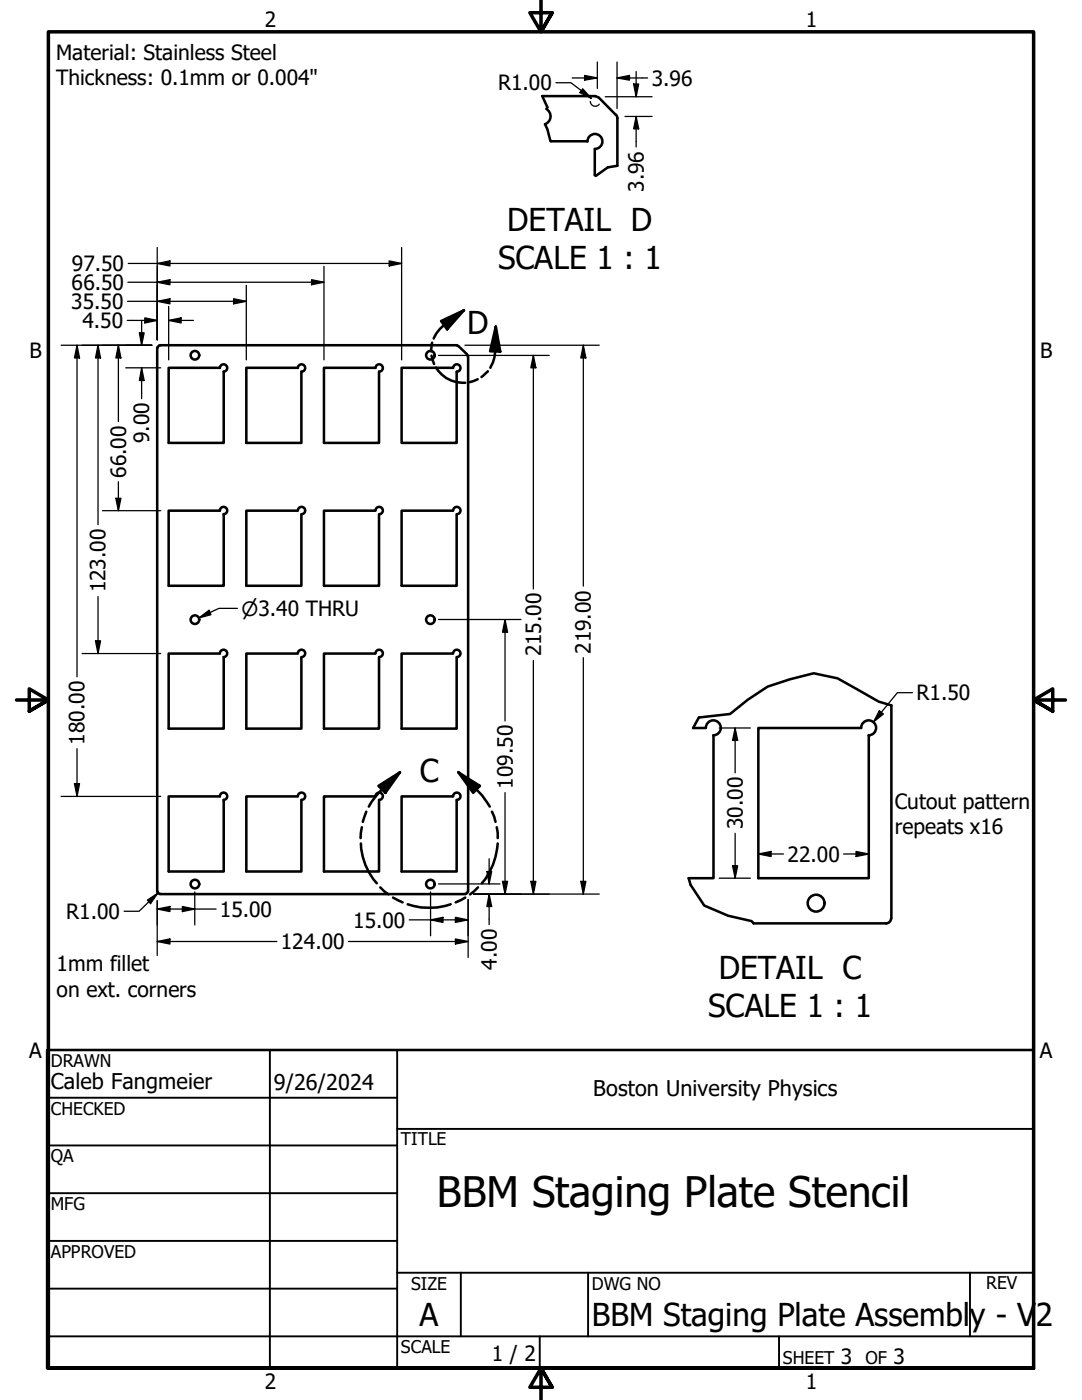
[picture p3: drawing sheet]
<svg xmlns="http://www.w3.org/2000/svg" width="216mm" height="279mm" viewBox="0 0 216 279" stroke-linecap="round" stroke-linejoin="round" font-family="sans-serif">
<!-- layer: Visible (ANSI) -->
<g fill="none" stroke="#000" stroke-width=".51">
<path d="M108.2 19.2h10.6M118.8 19.2l.7 .3M119.5 19.5l3.4 3.4M109 21.8a1.68 1.68 0 0 1 .8 1.6 1.68 1.68 0 0 1-1.1 1.4M109.9 28.2h7.3M117.2 28.2a1.49 1.49 0 0 1 1.5-1.5 1.49 1.49 0 0 1 1.5 1.5 1.49 1.49 0 0 1-1.5 1.5M118.7 29.7v5.2M122.9 22.9l.3 .7M123.2 23.6v9.5M31.4 69.4v108.5M31.9 68.9h59.3M31.9 69l-.4 .2-.1 .2"/>
<path d="M44.6 74.2a.73 .73 0 0 0 .7-.8 .73 .73 0 0 0-.7-.7 .73 .73 0 0 0-.7 .7h-10.2v15h10.9v-14.2M59.4 73.4h-10.3v15h11v-14.2M59.4 73.4a.73 .73 0 0 1 .8-.7 .73 .73 0 0 1 .7 .7 .73 .73 0 0 1-.7 .8M74.9 73.4h-10.3v15h11v-14.2M74.9 73.4a.73 .73 0 0 1 .8-.7 .73 .73 0 0 1 .7 .7 .73 .73 0 0 1-.7 .8M90.4 73.4h-10.3v15h11v-14.2a.73 .73 0 0 0 .8-.7 .73 .73 0 0 0-.7-.8 .73 .73 0 0 0-.8 .7M91.2 69l.3 .1 1.7 1.6M93.2 70.8l.1 .4M93.4 71.1v106.8M43.9 101.9a.73 .73 0 0 1 .7-.7 .73 .73 0 0 1 .7 .7 .73 .73 0 0 1-.7 .7M43.9 101.9h-10.2v15h10.9v-14.2M59.4 101.9h-10.3v15h11v-14.2"/>
<path d="M59.4 101.9a.73 .73 0 0 1 .8-.7 .73 .73 0 0 1 .7 .7 .73 .73 0 0 1-.7 .7M74.9 101.9h-10.3v15h11v-14.2M74.9 101.9a.73 .73 0 0 1 .8-.7 .73 .73 0 0 1 .7 .7 .73 .73 0 0 1-.7 .7M90.4 101.9h-10.3v15h11v-14.2M90.4 101.9a.73 .73 0 0 1 .8-.7 .73 .73 0 0 1 .7 .7 .73 .73 0 0 1-.7 .7M43.9 130.4a.73 .73 0 0 1 .7-.7 .73 .73 0 0 1 .7 .7 .73 .73 0 0 1-.7 .7M43.9 130.4h-10.2v15h10.9v-14.2M59.4 130.4h-10.3v15h11v-14.2M59.4 130.4a.73 .73 0 0 1 .8-.7 .73 .73 0 0 1 .7 .7 .73 .73 0 0 1-.7 .7M74.9 130.4h-10.3v15h11v-14.2M74.9 130.4a.73 .73 0 0 1 .8-.7 .73 .73 0 0 1 .7 .7 .73 .73 0 0 1-.7 .7M90.4 130.4h-10.3v15h11v-14.2"/>
<path d="M90.4 130.4a.73 .73 0 0 1 .8-.7 .73 .73 0 0 1 .7 .7 .73 .73 0 0 1-.7 .7M44.6 159.6v14.3h-10.9v-15h10.2a.73 .73 0 0 1 .7-.7 .73 .73 0 0 1 .7 .7 .73 .73 0 0 1-.7 .7M59.4 158.9h-10.3v15h11v-14.3M59.4 158.9a.73 .73 0 0 1 .8-.7 .73 .73 0 0 1 .7 .7 .73 .73 0 0 1-.7 .7M74.9 158.9h-10.3v15h11v-14.3M74.9 158.9a.73 .73 0 0 1 .8-.7 .73 .73 0 0 1 .7 .7 .73 .73 0 0 1-.7 .7M90.4 158.9a.73 .73 0 0 1 .8-.7 .73 .73 0 0 1 .7 .7 .73 .73 0 0 1-.8 .7v14.3h-11v-15h10.3M138.3 145.3h2.5a1.49 1.49 0 0 1 1.5-1.5 1.49 1.49 0 0 1 1.5 1.5 1.49 1.49 0 0 1-1.5 1.4M142.4 146.7v28.6h-5M173.3 146.7a1.49 1.49 0 0 0 1.5-1.5 1.49 1.49 0 0 0-1.5-1.4 1.49 1.49 0 0 0-1.5 1.5h-20.5v30h22.1v-28.6M177.9 140.8v42.5M31.4 177.9l.1 .2 .4 .3"/>
<path d="M31.9 178.4h61M93.3 177.9l-.2 .4-.2 .1M177.8 183.3a.98 .98 0 0 1-1 1h-26.4"/>
<circle cx="38.9" cy="70.9" r=".86"/>
<circle cx="85.9" cy="70.9" r=".86"/>
<circle cx="38.9" cy="123.7" r=".86"/>
<circle cx="85.9" cy="123.7" r=".86"/>
<circle cx="38.9" cy="176.4" r=".86"/>
<circle cx="85.9" cy="176.4" r=".86"/>
<circle cx="162.8" cy="180.2" r="1.68"/>
</g>
<!-- layer: Break Line (ANSI) -->
<path d="M108.2 19.2l1 2.2-.1 .3M108.8 24.8l.4 1 .7 2.4M123.2 33.1l-1.9 .3-2.4 1.7-.2-.2M177.9 140.8l-2.6-.8-8.2-4.6-4.7-1-4.8 1.2-4.4 1.4-4 2.6-3.5 2.9-6.3 .7-1.1 2.1M137.4 175.3l.4 1.3 2.7 4.1 4.8 2.1 4.7 1 .4 .5" fill="none" stroke="#000" stroke-width=".51"/>
<!-- layer: Detail Boundary (ANSI) -->
<g fill="none" stroke="#000" stroke-width=".51">
<path d="M86.1 71l.5 1.6M86.2 68.4l-.2 1.7M87 73.3a6.2 6.2 0 0 0 5.8 3.1M88 64.1l4.6-2.2-3.4 3.8zM92.6 61.9l-4 3a6 6 0 0 0-2 2.7M95.3 75.7l-1.6 .6M97.3 74.1l-1.2 1.1M98.9 65.2l.9 5-2-.1zM98.9 65.2l-.1 5a7.2 7.2 0 0 1-.9 3.2M75.5 156.8l4.3-2.7-2.9 4.1zM79.8 154.1a24.4 24.4 0 0 0-6.2 6.9M91.4 154.1l4.4 2.7-1.4 1.4z"/>
<path d="M91.4 154.1l4.8 4.7 1.5 2.2M72 168.3a12.5 12.5 0 0 0 3.2 8M72.2 165.1l-.3 2.2M73.1 162l-.7 2M75.9 177.1l1.6 1.4M78.4 179.1l1.9 1M92.8 179.1l-1.9 1M95.4 177.1l-1.6 1.4M98.2 162l.7 2M99.1 165.1l.2 2.2M99.3 168.3a13.5 13.5 0 0 1-3.2 8M81.3 180.5a13.5 13.5 0 0 0 8.6 0"/>
</g>
<path d="M88 64.1l4.6-2.2-3.4 3.8zM98.9 65.2l.9 5-2-.1zM75.5 156.8l4.3-2.7-2.9 4.1zM91.4 154.1l4.4 2.7-1.4 1.4z" fill="#000"/>
<!-- layer: Border (ANSI) -->
<path d="M107.9 0v6.4l-2.2-3.9h4.5l-2.3 3.9 2.3-3.9M3.3 139.7h6.4l-3.9-2.2v4.4l3.9-2.2-3.9 2.2M212.6 139.7h-6.4l3.9-2.2v4.4l-3.9-2.2 3.9 2.2M9.7 273v-266.6h196.5v266.6h-196.5h196.5M110.2 276.9l-2.3-3.9 2.3 3.9h-4.5l2.2-3.9v6.4" fill="none" stroke="#000" stroke-width=".7"/>
<!-- layer: Title (ANSI) -->
<g fill="none" stroke="#000" stroke-width=".38">
<path d="M9.4 219.1h69.8M53.8 209.5v63.5M79.2 209.5v63.5M9.4 228.6h69.8M9.4 238.1h69.8M79.2 225.3h127M9.4 247.6h69.8M9.4 257.2h69.8M79.2 254h127M91.9 254v12.7M117.3 254v12.7M193.5 254v12.7"/>
<path d="M9.4 266.7h196.8M107.7 266.7v6.3M155.4 266.7v6.3"/>
</g>
<path d="M9.4 209.5h196.8v63.5h-196.8z" fill="none" stroke="#000" stroke-width=".51"/>
<!-- layer: Dimension (ANSI) -->
<g fill="none" stroke="#000" stroke-width=".25">
<path d="M110.9 16.5h3l4.1 3.1M114.2 15.6h5M116.3 17.7l1.7 1.9-2.3-1.1zM116.6 15l2.6 .6-2.6 .4zM119.2 12.4v5.3M120.8 19.3h9.3M123.1 15.6l2.5-.6v1zM123.1 15.6h6.1M123.1 12.4v9.3M126.4 16.8h1l-.5 2.5zM126.9 14.3v5M117.8 20.3a.98 .98 0 0 0 .7 .9 .98 .98 0 0 0 1.1-.4"/>
<path d="M124.7 23.2h5.4M126.9 23.2l.5 2.5h-1zM126.9 23.2v6.1M25.5 56.3h39.1M25.6 52.6h54.5M31.4 56.3l2.5-.5v1zM31.4 52.6l2.5-.5v1zM31.4 49.4v18.4M46.6 59.6l2.5 .5-2.5 .5zM49.1 57v14.8M62.2 55.8l2.4 .5-2.4 .5zM64.6 53.1v18.7"/>
<path d="M77.7 52.1l2.4 .5-2.4 .5zM80.1 49.4v22.4M12.2 68.9h18.1M15.4 68.9l.5 2.5h-1zM15.4 68.9v66.2M19.6 68.9l.5 2.5h-1.1zM19.6 68.9v35.8M23.6 68.9l.5 2.5h-1zM23.6 68.9v15.2M25.1 73.4h7M25.4 63.9h6M25.5 60.1h23.6"/>
<path d="M27.8 66.4h1l-.5 2.5zM28.3 73.4l.5 2.5h-1zM28.3 63.9v5M28.3 73.4v6.2M28.9 63.4l2.5 .5-2.5 .6zM31.4 60.1l2.5-.5v1zM33.7 63.9l2.4-.5v1.1zM33.7 63.9h4.9M33.7 61.2v10.6M87.5 70.9h22.1M92.8 68.9h26.8M106.4 70.9l.5 2.5h-1z"/>
<path d="M106.4 70.9v46.6M116.4 68.9l.5 2.5h-1zM116.4 68.9v48.1M23.1 99.4h1l-.5 2.5zM23.6 96.1v5.8M19.6 119.1v11.3M20.4 101.9h11.7M16.4 130.4h15.7M19 127.9h1.1l-.5 2.5zM87.5 123.6h16.4M100.8 123.6l.5 2.6h-1zM100.8 123.6v20.3"/>
<path d="M106.4 131.8v46.6M116.4 131.3v47.1M182.1 138.2h-3l-4.8 5.9M12.2 158.9h19.9M14.9 156.4h1l-.5 2.5zM15.4 149.4v9.5M100.8 158.2v20.2M143.5 145.3h6.2M146.7 145.3l.5 2.5h-1zM146.7 145.3v8.9M175.5 141.9l.8 .6-2 1.6zM29.4 179.6l2.1-1.4-1.5 2.1z"/>
<path d="M31.4 179.8v10.9M31.5 178.2l-3.8 3.7h-2.9M38.9 178v6.6M85.9 178v8.8M87.5 176.4h12.3M93.4 179.5v11.6M94.5 178.4h25.1M97.2 173.9h.9l-.5 2.5zM97.6 178.4l.5 2.5h-.9zM97.6 171.4v5M97.6 178.4v6.1M100.3 175.9h1l-.5 2.5z"/>
<path d="M105.9 175.9h1l-.5 2.5zM115.9 175.9h1l-.5 2.5zM143.5 175.3h6.2M146.2 172.8h1l-.5 2.5zM146.7 166.3v9M151.3 170.4l2.6-.5v1zM151.3 170.4h5M168.3 170.4h5.1M170.8 169.9l2.6 .5-2.6 .5zM31.4 187.9l2.5-.5v1zM31.4 181.4l2.5-.5v1zM31.4 187.9h23.8"/>
<path d="M31.4 181.4h11.7M36.4 180.9l2.5 .5-2.5 .5zM69.5 187.9h23.9M81.7 183.6h11.7M85.9 183.6l2.5-.5v1zM90.9 187.4l2.5 .5-2.5 .5zM90.9 183.1l2.5 .5-2.5 .5z"/>
</g>
<g fill="#000">
<path d="M116.3 17.7l1.7 1.9-2.3-1.1zM116.6 15l2.6 .6-2.6 .4zM123.1 15.6l2.5-.6v1zM126.4 16.8h1l-.5 2.5zM126.9 23.2l.5 2.5h-1zM31.4 60.1l2.5-.5v1zM31.4 56.3l2.5-.5v1zM31.4 52.6l2.5-.5v1zM62.2 55.8l2.4 .5-2.4 .5zM77.7 52.1l2.4 .5-2.4 .5zM15.4 68.9l.5 2.5h-1zM19.6 68.9l.5 2.5h-1.1z"/>
<path d="M23.6 68.9l.5 2.5h-1zM27.8 66.4h1l-.5 2.5zM28.3 73.4l.5 2.5h-1zM28.9 63.4l2.5 .5-2.5 .6zM33.7 63.9l2.4-.5v1.1zM46.6 59.6l2.5 .5-2.5 .5zM106.4 70.9l.5 2.5h-1zM116.4 68.9l.5 2.5h-1zM23.1 99.4h1l-.5 2.5zM19 127.9h1.1l-.5 2.5zM100.8 123.6l.5 2.6h-1zM14.9 156.4h1l-.5 2.5z"/>
<path d="M146.7 145.3l.5 2.5h-1zM175.5 141.9l.8 .6-2 1.6zM97.2 173.9h.9l-.5 2.5zM100.3 175.9h1l-.5 2.5zM105.9 175.9h1l-.5 2.5zM115.9 175.9h1l-.5 2.5zM146.2 172.8h1l-.5 2.5zM151.3 170.4l2.6-.5v1zM170.8 169.9l2.6 .5-2.6 .5zM29.4 179.6l2.1-1.4-1.5 2.1zM31.4 187.9l2.5-.5v1zM31.4 181.4l2.5-.5v1z"/>
<path d="M36.4 180.9l2.5 .5-2.5 .5zM85.9 183.6l2.5-.5v1zM90.9 187.4l2.5 .5-2.5 .5zM90.9 183.1l2.5 .5-2.5 .5zM97.6 178.4l.5 2.5h-.9z"/>
</g>
<!-- layer: Symbol (ANSI) -->
<path d="M39.7 123.3l2-1.5 .4 .9zM47.4 121.4h-3.7l-4 1.9" fill="none" stroke="#000" stroke-width=".25"/>
<path d="M39.7 123.3l2-1.5 .4 .9z" fill="#000"/>
<text font-size="8.4" x="87.2" y="240.9">BBM Staging Plate Stencil</text>
<g font-size="6.3">
<text x="101.2" y="46.2">DETAIL D</text>
<text x="99.4" y="53.7">SCALE 1 : 1</text>
<text x="93.2" y="66.6">D</text>
<text x="83.8" y="156.1">C</text>
<text x="143.4" y="195.4">DETAIL C</text>
<text x="141.3" y="202.9">SCALE 1 : 1</text>
<text x="83.7" y="264.5">A</text>
<text x="118.1" y="264.7">BBM Staging Plate Assembl</text>
<text x="193.5" y="264.7">y - V</text>
<text x="206.7" y="264.7">2</text>
</g>
<g font-size="4.3">
<text x="10.2" y="217.4">Caleb Fangmeier</text>
<text x="54.6" y="217.6">9/26/2024</text>
<text x="118.4" y="218.6">Boston University Physics</text>
</g>
<g font-size="4.2">
<text x="52.8" y="5.3">2</text>
<text x="160.8" y="5.3">1</text>
<text x="11.2" y="11.9">Material: Stainless Steel</text>
<text x="11.2" y="17">Thickness: 0.1mm or 0.004&quot;</text>
<text x="130" y="17.1">3.96</text>
<text x="99.4" y="18">R1.00</text>
<text x="128.5" y="38.3" transform="rotate(-90 128.5 38.3)">3.96</text>
<text x="14.3" y="57.8">66.50</text>
<text x="14.4" y="54.1">97.50</text>
<text x="14.2" y="61.7">35.50</text>
<text x="16.4" y="65.5">4.50</text>
<text x="5.9" y="71.4">B</text>
<text x="207.6" y="71.4">B</text>
<text x="29.8" y="88.5" transform="rotate(-90 29.8 88.5)">9.00</text>
<text x="25.1" y="95.4" transform="rotate(-90 25.1 95.4)">66.00</text>
<text x="21.1" y="118.2" transform="rotate(-90 21.1 118.2)">123.00</text>
<text x="107.9" y="131" transform="rotate(-90 107.9 131)">215.00</text>
<text x="117.9" y="130.5" transform="rotate(-90 117.9 130.5)">219.00</text>
<text x="182.9" y="139.8">R1.50</text>
<text x="16.9" y="148.6" transform="rotate(-90 16.9 148.6)">180.00</text>
<text x="102.3" y="157.4" transform="rotate(-90 102.3 157.4)">109.50</text>
<text x="178.6" y="161.5">Cutout pattern</text>
<text x="148.2" y="165.5" transform="rotate(-90 148.2 165.5)">30.00</text>
<text x="178.6" y="166.5">repeats x16</text>
<text x="157.2" y="172">22.00</text>
<text x="13.2" y="183.4">R1.00</text>
<text x="43.9" y="182.9">15.00</text>
<text x="70.5" y="185.1">15.00</text>
<text x="56" y="189.4">124.00</text>
<text x="11.3" y="193.9">1mm fillet</text>
<text x="99.1" y="193.5" transform="rotate(-90 99.1 193.5)">4.00</text>
<text x="11.3" y="198.9">on ext. corners</text>
<text x="5.8" y="211.1">A</text>
<text x="207.5" y="211.1">A</text>
<text x="98.1" y="271.7">1 / 2</text>
<text x="167.8" y="272.2">3</text>
<text x="178.3" y="272.2">3</text>
<text x="52.8" y="277.1">2</text>
<text x="160.8" y="277.1">1</text>
</g>
<text font-size="3.9" x="48.2" y="122.9">⌀3.40 THRU</text>
<g font-size="3.5">
<text x="10.2" y="212.9">DRAWN</text>
<text x="10.2" y="222.4">CHECKED</text>
<text x="10.2" y="232">QA</text>
<text x="80" y="228.6">TITLE</text>
<text x="10.2" y="241.5">MFG</text>
<text x="10.2" y="251">APPROVED</text>
<text x="82" y="257.4">SIZE</text>
<text x="118.1" y="257.4">DWG NO</text>
<text x="196.8" y="257.3">REV</text>
<text x="80" y="270.1">SCALE</text>
<text x="156.2" y="272.2">SHEET</text>
<text x="172.7" y="272.2">OF</text>
</g>
</svg>
